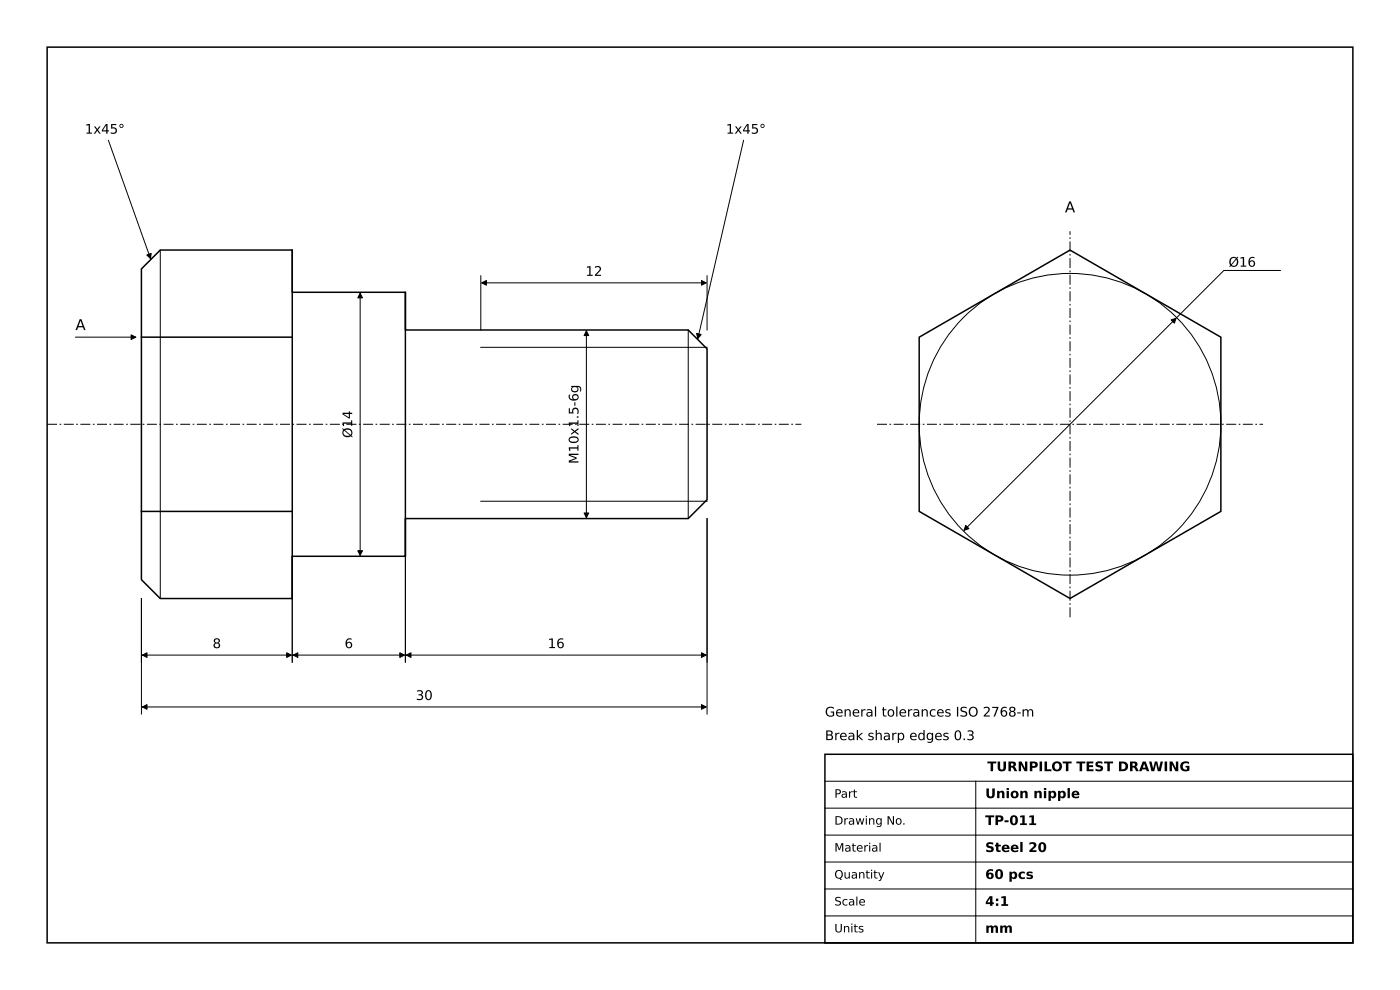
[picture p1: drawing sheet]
<svg xmlns="http://www.w3.org/2000/svg" width="297mm" height="210mm" viewBox="0 0 297 210" stroke-linecap="round" stroke-linejoin="round" font-family="sans-serif">
<path d="M10 10h277v190h-277zM34 53h28v9h24v8h60l4 4v32l-4 4h-60v8h-24v9h-28l-4-4v-66zM62 53v74M30 71.5h32M86 62v56M195 71.5l32-18.5 32 18.5v37l-32 18.5-32-18.5zM30 108.5h32M175 160h112v40h-112z" fill="none" stroke="#000" stroke-width=".32"/>
<g fill="none" stroke="#000" stroke-width=".21">
<path d="M23 29.7l8.9 25.2M157.7 29.7l-9.7 42.1M34 53v74M102 58.5v11.5M102.2 60h47.6M150 58.5v11.5M271.6 57.4h-12l-10 10M16 71.5h12.8M76.4 62.2v55.6M102 73.7h48M124.4 70.2v39.6M146 70v40"/>
<path d="M249.5 67.5l-45 45M62 118v22.5M86 110v30.5M102 106.3h48M150 110v41.5M30 127v24.5M30.2 139h31.6M62.2 139h23.6M86.2 139h63.6M30.2 150h119.6M175 165.7h112M175 171.4h112"/>
<path d="M175 177.1h112M207 165.7v34.3M175 182.9h112M175 188.6h112M175 194.3h112M175 200h112"/>
<circle cx="227" cy="90" r="32"/>
</g>
<path d="M10 90h160M186 90h82M227 131v-82" fill="none" stroke="#000" stroke-width=".21" stroke-dasharray="2.1 .5 .4 .5" stroke-linecap="butt"/>
<g fill="#000" stroke="#000" stroke-width=".21">
<path d="M31.1 54.1l1-.3-.2 1.1zM148.8 59.5l1 .5-1 .5zM27.8 71l1 .5-1 .5zM76.4 62.2l.5 1h-1zM102.2 60l1-.5v1zM124.4 70.2l.5 1h-1zM147.8 70.7l.9 .3-.7 .8zM248.4 67.9l1.1-.4-.4 1.1zM75.9 116.8h1l-.5 1zM123.9 108.8h1l-.5 1zM204.9 111.4l.7 .7-1.1 .4zM30.2 139l1-.5v1z"/>
<path d="M60.8 138.5l1 .5-1 .5zM62.2 139l1-.5v1zM84.8 138.5l1 .5-1 .5zM86.2 139l1-.5v1zM148.8 138.5l1 .5-1 .5zM30.2 150l1-.5v1zM148.8 149.5l1 .5-1 .5z"/>
</g>
<g font-size="3.2">
<text x="225.9" y="45">A</text>
<text x="16" y="70">A</text>
</g>
<g font-size="2.8">
<text x="18" y="28.4">1x45°</text>
<text x="154" y="28.4">1x45°</text>
<text x="124.2" y="58.5">12</text>
<text x="260.6" y="56.6">Ø16</text>
<text x="74.7" y="92.9" transform="rotate(-90 74.7 92.9)">Ø14</text>
<text x="122.7" y="98.4" transform="rotate(-90 122.7 98.4)">M10x1.5-6g</text>
<text x="45.1" y="137.5">8</text>
<text x="73.1" y="137.5">6</text>
<text x="116.2" y="137.5">16</text>
<text x="88.2" y="148.5">30</text>
<text x="175" y="152">General tolerances ISO 2768-m</text>
<text x="175" y="157">Break sharp edges 0.3</text>
<text x="209.5" y="163.6">TURNPILOT TEST DRAWING</text>
<text x="209" y="169.3">Union nipple</text>
<text x="209" y="175">TP-011</text>
<text x="209" y="180.7">Steel 20</text>
<text x="209" y="186.4">60 pcs</text>
<text x="209" y="192.2">4:1</text>
<text x="209" y="197.9">mm</text>
</g>
<g font-size="2.5">
<text x="177" y="169.2">Part</text>
<text x="177" y="174.9">Drawing No.</text>
<text x="177" y="180.6">Material</text>
<text x="177" y="186.4">Quantity</text>
<text x="177" y="192.1">Scale</text>
<text x="177" y="197.8">Units</text>
</g>
</svg>
